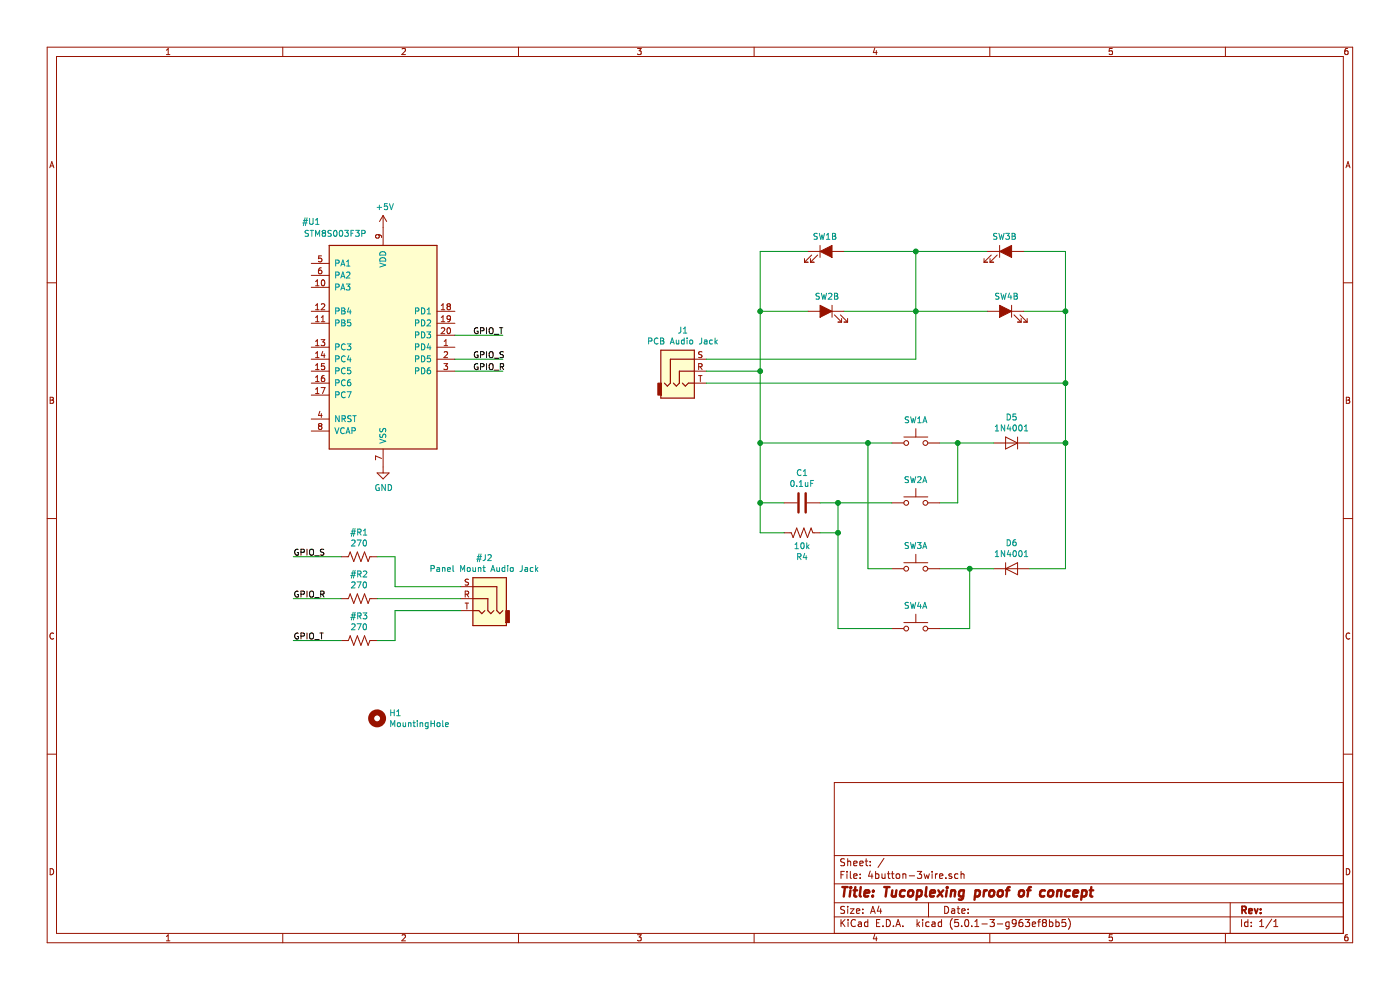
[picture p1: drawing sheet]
EESchema Schematic File Version 4
LIBS:4button-3wire-cache
EELAYER 26 0
EELAYER END
$Descr A4 11693 8268
encoding utf-8
Sheet 1 1
Title "Tucoplexing proof of concept"
Date ""
Rev ""
Comp ""
Comment1 ""
Comment2 ""
Comment3 ""
Comment4 ""
$EndDescr
$Comp
L Connector:AudioJack3_Ground J1
U 1 1
P 5700 3100
F 0 "J1" H 5704 3442 50  0000 C CNN
F 1 "PCB Audio Jack" H 5704 3351 50  0000 C CNN
F 2 "4button-3wire:Jack_3.5mm_7mmSpacing" H 5700 3100 50  0001 C CNN
F 3 "~" H 5700 3100 50  0001 C CNN
	1    5700 3100
	1    0    0    -1  
$EndComp
$Comp
L Connector:AudioJack3_Ground #J2
U 1 1
P 4050 5000
F 0 "#J2" H 4054 5342 50  0000 C CNN
F 1 "Panel Mount Audio Jack" H 4054 5251 50  0000 C CNN
F 2 "" H 4050 5000 50  0001 C CNN
F 3 "~" H 4050 5000 50  0001 C CNN
	1    4050 5000
	-1   0    0    -1  
$EndComp
$Comp
L Device:R_US #R1
U 1 1
P 3000 4650
F 0 "#R1" V 2795 4650 50  0000 C CNN
F 1 "270" V 2886 4650 50  0000 C CNN
F 2 "" V 3040 4640 50  0001 C CNN
F 3 "~" H 3000 4650 50  0001 C CNN
	1    3000 4650
	0    1    1    0   
$EndComp
$Comp
L Device:R_US #R2
U 1 1
P 3000 5000
F 0 "#R2" V 2795 5000 50  0000 C CNN
F 1 "270" V 2886 5000 50  0000 C CNN
F 2 "" V 3040 4990 50  0001 C CNN
F 3 "~" H 3000 5000 50  0001 C CNN
	1    3000 5000
	0    1    1    0   
$EndComp
$Comp
L Device:R_US #R3
U 1 1
P 3000 5350
F 0 "#R3" V 2795 5350 50  0000 C CNN
F 1 "270" V 2886 5350 50  0000 C CNN
F 2 "" V 3040 5340 50  0001 C CNN
F 3 "~" H 3000 5350 50  0001 C CNN
	1    3000 5350
	0    1    1    0   
$EndComp
$Comp
L Diode:1N914 D5
U 1 1
P 8450 3700
F 0 "D5" H 8450 3916 50  0000 C CNN
F 1 "1N4001" H 8450 3825 50  0000 C CNN
F 2 "Diode_THT:D_DO-35_SOD27_P7.62mm_Horizontal" H 8450 3525 50  0001 C CNN
F 3 "http://www.vishay.com/docs/85622/1n914.pdf" H 8450 3700 50  0001 C CNN
	1    8450 3700
	-1   0    0    -1  
$EndComp
$Comp
L Diode:1N914 D6
U 1 1
P 8450 4750
F 0 "D6" H 8450 4966 50  0000 C CNN
F 1 "1N4001" H 8450 4875 50  0000 C CNN
F 2 "Diode_THT:D_DO-35_SOD27_P7.62mm_Horizontal" H 8450 4575 50  0001 C CNN
F 3 "http://www.vishay.com/docs/85622/1n914.pdf" H 8450 4750 50  0001 C CNN
	1    8450 4750
	1    0    0    -1  
$EndComp
Wire Wire Line
	7050 2100 7650 2100
Wire Wire Line
	7050 2600 7650 2600
Wire Wire Line
	7650 2100 7650 2600
Connection ~ 7650 2100
Wire Wire Line
	7650 2100 8250 2100
Connection ~ 7650 2600
Wire Wire Line
	7650 2600 8250 2600
Wire Wire Line
	6750 2100 6350 2100
Wire Wire Line
	6350 2100 6350 2600
Wire Wire Line
	6350 2600 6750 2600
Wire Wire Line
	8550 2100 8900 2100
Wire Wire Line
	8900 2100 8900 2600
Wire Wire Line
	8900 2600 8550 2600
Wire Wire Line
	5900 3100 6350 3100
Wire Wire Line
	5900 3200 8900 3200
Wire Wire Line
	6350 3100 6350 3700
Wire Wire Line
	7850 3700 8000 3700
Wire Wire Line
	8900 3700 8600 3700
Connection ~ 8900 3700
Wire Wire Line
	8900 4750 8600 4750
Wire Wire Line
	8900 3700 8900 4750
Wire Wire Line
	8000 4200 8000 3700
Connection ~ 8000 3700
Wire Wire Line
	8000 3700 8300 3700
$Comp
L Device:R_US R4
U 1 1
P 6700 4450
F 0 "R4" V 6495 4450 50  0000 C CNN
F 1 "10k" V 6586 4450 50  0000 C CNN
F 2 "Resistor_THT:R_Axial_DIN0207_L6.3mm_D2.5mm_P10.16mm_Horizontal" V 6740 4440 50  0001 C CNN
F 3 "~" H 6700 4450 50  0001 C CNN
	1    6700 4450
	0    1    -1   0   
$EndComp
$Comp
L Device:C C1
U 1 1
P 6700 4200
F 0 "C1" V 6448 4200 50  0000 C CNN
F 1 "0.1uF" V 6539 4200 50  0000 C CNN
F 2 "Capacitor_THT:C_Disc_D4.7mm_W2.5mm_P5.00mm" H 6738 4050 50  0001 C CNN
F 3 "~" H 6700 4200 50  0001 C CNN
	1    6700 4200
	0    1    1    0   
$EndComp
Wire Wire Line
	7850 4750 8100 4750
Wire Wire Line
	7850 4200 8000 4200
Wire Wire Line
	8100 5250 8100 4750
Wire Wire Line
	7850 5250 8100 5250
Connection ~ 8100 4750
Wire Wire Line
	8100 4750 8300 4750
Wire Wire Line
	8900 3200 8900 3700
Wire Wire Line
	3850 5000 3150 5000
Wire Wire Line
	3850 4900 3300 4900
Wire Wire Line
	3300 4900 3300 4650
Wire Wire Line
	3300 4650 3150 4650
Wire Wire Line
	3850 5100 3300 5100
Wire Wire Line
	3300 5100 3300 5350
Wire Wire Line
	3300 5350 3150 5350
$Comp
L MCU_ST_STM8:STM8S003F3P #U1
U 1 1
P 3200 2900
F 0 "#U1" H 2600 3950 50  0000 C CNN
F 1 "STM8S003F3P" H 2800 3850 50  0000 C CNN
F 2 "Package_SO:TSSOP-20_4.4x6.5mm_P0.65mm" H 3250 4000 50  0001 L CNN
F 3 "http://www.st.com/st-web-ui/static/active/en/resource/technical/document/datasheet/DM00024550.pdf" H 3150 2500 50  0001 C CNN
	1    3200 2900
	1    0    0    -1  
$EndComp
Wire Wire Line
	2850 4650 2450 4650
Text Label 2450 4650 0    50   ~ 0
GPIO_S
Wire Wire Line
	2850 5000 2450 5000
Wire Wire Line
	2850 5350 2450 5350
Text Label 2450 5000 0    50   ~ 0
GPIO_R
Text Label 2450 5350 0    50   ~ 0
GPIO_T
Wire Wire Line
	3800 3000 4200 3000
Wire Wire Line
	3800 3100 4200 3100
Wire Wire Line
	3800 2800 4200 2800
Text Label 3950 3000 0    50   ~ 0
GPIO_S
Text Label 3950 3100 0    50   ~ 0
GPIO_R
Text Label 3950 2800 0    50   ~ 0
GPIO_T
$Comp
L power:+5V #PWR0101
U 1 1
P 3200 1900
F 0 "#PWR0101" H 3200 1750 50  0001 C CNN
F 1 "+5V" H 3215 2073 50  0000 C CNN
F 2 "" H 3200 1900 50  0001 C CNN
F 3 "" H 3200 1900 50  0001 C CNN
	1    3200 1900
	1    0    0    -1  
$EndComp
$Comp
L power:GND #PWR0102
U 1 1
P 3200 3900
F 0 "#PWR0102" H 3200 3650 50  0001 C CNN
F 1 "GND" H 3205 3727 50  0000 C CNN
F 2 "" H 3200 3900 50  0001 C CNN
F 3 "" H 3200 3900 50  0001 C CNN
	1    3200 3900
	1    0    0    -1  
$EndComp
$Comp
L 4button-3wire:SW_Push_LED_Separate SW1
U 1 1
P 7650 3700
F 0 "SW1" H 7650 3893 50  0000 C CNN
F 1 "SW_Push_LED_Separate" H 7650 3550 50  0001 C CNN
F 2 "4button-3wire:SW_LightedPush_ITW_Series39_SmallPads" H 7550 3600 50  0001 C CNN
F 3 "" H 7550 3600 50  0001 C CNN
	1    7650 3700
	1    0    0    -1  
$EndComp
$Comp
L 4button-3wire:SW_Push_LED_Separate SW1
U 2 1
P 6900 2100
F 0 "SW1" H 6891 2225 50  0000 C CNN
F 1 "SW_Push_LED_Separate" H 6900 1950 50  0001 C CNN
F 2 "4button-3wire:SW_LightedPush_ITW_Series39_SmallPads" H 6800 2000 50  0001 C CNN
F 3 "" H 6800 2000 50  0001 C CNN
	2    6900 2100
	1    0    0    -1  
$EndComp
$Comp
L 4button-3wire:SW_Push_LED_Separate SW2
U 1 1
P 7650 4200
F 0 "SW2" H 7650 4393 50  0000 C CNN
F 1 "SW_Push_LED_Separate" H 7650 4050 50  0001 C CNN
F 2 "4button-3wire:SW_LightedPush_ITW_Series39_SmallPads" H 7550 4100 50  0001 C CNN
F 3 "" H 7550 4100 50  0001 C CNN
	1    7650 4200
	-1   0    0    -1  
$EndComp
$Comp
L 4button-3wire:SW_Push_LED_Separate SW2
U 2 1
P 6900 2600
F 0 "SW2" H 6892 2725 50  0000 C CNN
F 1 "SW_Push_LED_Separate" H 6900 2450 50  0001 C CNN
F 2 "4button-3wire:SW_LightedPush_ITW_Series39_SmallPads" H 6800 2500 50  0001 C CNN
F 3 "" H 6800 2500 50  0001 C CNN
	2    6900 2600
	-1   0    0    -1  
$EndComp
$Comp
L 4button-3wire:SW_Push_LED_Separate SW3
U 1 1
P 7650 4750
F 0 "SW3" H 7650 4943 50  0000 C CNN
F 1 "SW_Push_LED_Separate" H 7650 4600 50  0001 C CNN
F 2 "4button-3wire:SW_LightedPush_ITW_Series39_SmallPads" H 7550 4650 50  0001 C CNN
F 3 "" H 7550 4650 50  0001 C CNN
	1    7650 4750
	-1   0    0    -1  
$EndComp
$Comp
L 4button-3wire:SW_Push_LED_Separate SW3
U 2 1
P 8400 2100
F 0 "SW3" H 8391 2225 50  0000 C CNN
F 1 "SW_Push_LED_Separate" H 8400 1950 50  0001 C CNN
F 2 "4button-3wire:SW_LightedPush_ITW_Series39_SmallPads" H 8300 2000 50  0001 C CNN
F 3 "" H 8300 2000 50  0001 C CNN
	2    8400 2100
	1    0    0    -1  
$EndComp
$Comp
L 4button-3wire:SW_Push_LED_Separate SW4
U 1 1
P 7650 5250
F 0 "SW4" H 7650 5443 50  0000 C CNN
F 1 "SW_Push_LED_Separate" H 7650 5100 50  0001 C CNN
F 2 "4button-3wire:SW_LightedPush_ITW_Series39_SmallPads" H 7550 5150 50  0001 C CNN
F 3 "" H 7550 5150 50  0001 C CNN
	1    7650 5250
	-1   0    0    -1  
$EndComp
$Comp
L 4button-3wire:SW_Push_LED_Separate SW4
U 2 1
P 8400 2600
F 0 "SW4" H 8392 2725 50  0000 C CNN
F 1 "SW_Push_LED_Separate" H 8400 2450 50  0001 C CNN
F 2 "4button-3wire:SW_LightedPush_ITW_Series39_SmallPads" H 8300 2500 50  0001 C CNN
F 3 "" H 8300 2500 50  0001 C CNN
	2    8400 2600
	-1   0    0    -1  
$EndComp
Wire Wire Line
	7450 4750 7250 4750
Wire Wire Line
	7250 4750 7250 3700
Wire Wire Line
	7250 3700 7450 3700
Wire Wire Line
	7450 5250 7000 5250
Wire Wire Line
	7000 5250 7000 4450
Wire Wire Line
	7000 4200 7450 4200
Wire Wire Line
	7250 3700 6350 3700
Connection ~ 7250 3700
Wire Wire Line
	6550 4200 6350 4200
Wire Wire Line
	6350 4200 6350 3700
Connection ~ 6350 3700
Wire Wire Line
	6550 4450 6350 4450
Wire Wire Line
	6350 4450 6350 4200
Connection ~ 6350 4200
Wire Wire Line
	6850 4200 7000 4200
Connection ~ 7000 4200
Wire Wire Line
	6850 4450 7000 4450
Connection ~ 7000 4450
Wire Wire Line
	7000 4450 7000 4200
Wire Wire Line
	5900 3000 7650 3000
Wire Wire Line
	7650 2600 7650 3000
Wire Wire Line
	6350 2600 6350 3100
Connection ~ 6350 3100
Wire Wire Line
	8900 2600 8900 3200
Connection ~ 8900 3200
Connection ~ 8900 2600
Connection ~ 6350 2600
$Comp
L Mechanical:MountingHole H1
U 1 1
P 3150 6000
F 0 "H1" H 3250 6046 50  0000 L CNN
F 1 "MountingHole" H 3250 5955 50  0000 L CNN
F 2 "MountingHole:MountingHole_3.2mm_M3" H 3150 6000 50  0001 C CNN
F 3 "~" H 3150 6000 50  0001 C CNN
	1    3150 6000
	1    0    0    -1  
$EndComp
$EndSCHEMATC
